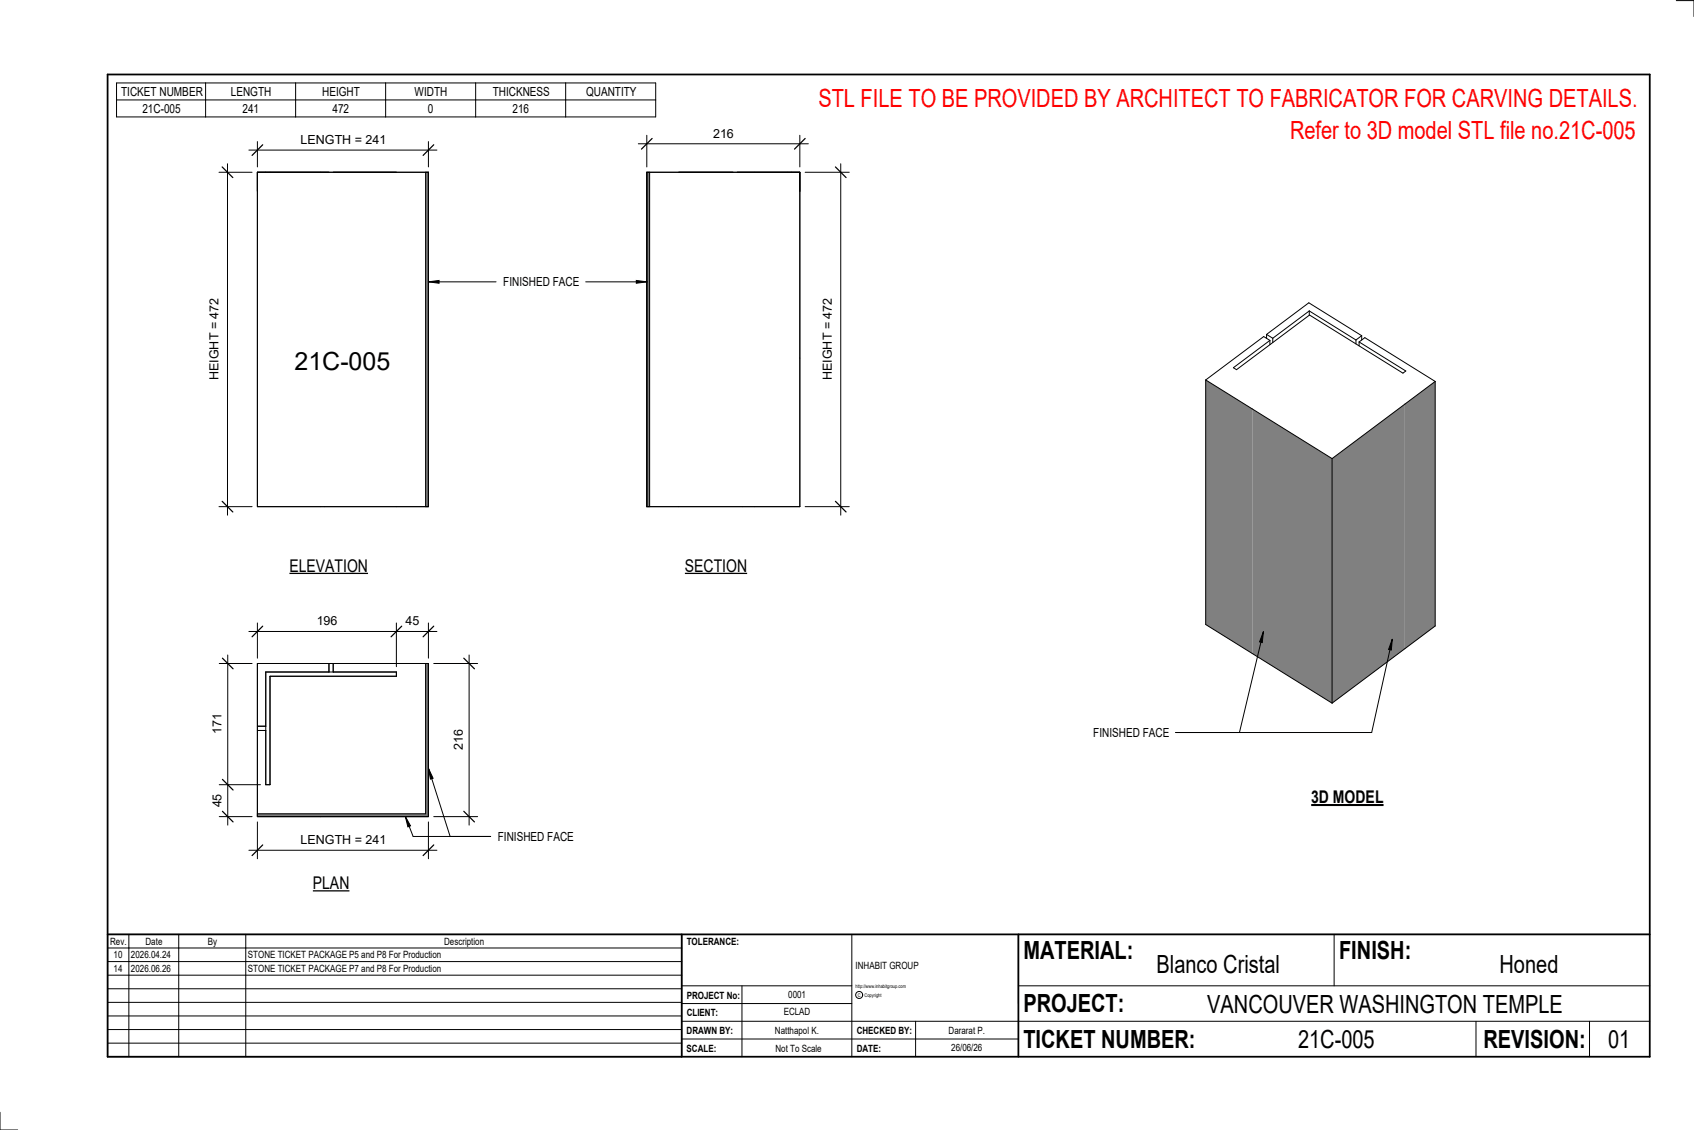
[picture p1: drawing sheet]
<svg xmlns="http://www.w3.org/2000/svg" width="914mm" height="610mm" viewBox="0 0 914 610" stroke-linecap="round" stroke-linejoin="round" font-family="sans-serif">
<g fill="#808080">
<path d="M758 218l17-12v132l-17 12z"/>
<path d="M719 247l39-29v132l-39 29z"/>
<path d="M676 221l43 26v132l-43-26z"/>
<path d="M651 205l25 16v132l-25-16z"/>
</g>
<g fill="none" stroke="#000" stroke-width=".54">
<path d="M707 168l-20 14M707 168l25 15M707 168v2M707 170l-40 29-1-1 19-14M707 170l50 31 2-1-25-16M684 180l22-17 29 18M684 180l3 2M684 180v3M685 184v2M685 184l-3-2-31 23M687 182v3M732 183v3"/>
<path d="M734 184l3-2 38 24M734 184v3M735 181l-3 2M735 181v2M651 205v132l68 42M651 205l68 42M775 206v132l-56 41M775 206l-56 41M719 247v132"/>
</g>
<path d="M349 93h2v180h-2z" fill="#7c7c7c"/>
<path d="M349 93h83v180h-83zM351 93v180" fill="none" stroke="#000" stroke-width=".54"/>
<path d="M230 93h1v180h-1z" fill="#7c7c7c"/>
<path d="M139 93h92v180h-92zM230 93v180" fill="none" stroke="#000" stroke-width=".54"/>
<path d="M139 439h91v-81h1v83h-92z" fill="#7c7c7c"/>
<path d="M345 78h91M349 73v17M432 73v17M139 358h92v83h-92zM178 358v5M180 358v5M230 358v81h-91M143 363h71v2h-68v58h-3zM139 392h4M139 394h4" fill="none" stroke="#000" stroke-width=".54"/>
<path d="M352 75l-6 5M435 75l-6 5" fill="none" stroke="#000" stroke-width=".67"/>
<path d="M385 68h11v8h-11z" fill="#fff"/>
<path d="M435 93h23M454 88v190M435 273h23" fill="none" stroke="#000" stroke-width=".54"/>
<path d="M451 90l6 6M451 270l6 6" fill="none" stroke="#000" stroke-width=".67"/>
<g fill="#fff">
<path d="M443 161h8v44h-8z"/>
<path d="M159 188h52v15h-52z"/>
</g>
<path d="M139 76v14M231 76v14M134 81h102" fill="none" stroke="#000" stroke-width=".54"/>
<path d="M142 78l-6 6M234 78l-6 6" fill="none" stroke="#000" stroke-width=".67"/>
<path d="M162 72h46v7h-46z" fill="#fff"/>
<path d="M118 93h18M123 88v190M118 273h18" fill="none" stroke="#000" stroke-width=".54"/>
<path d="M120 90l6 6M120 270l6 6" fill="none" stroke="#000" stroke-width=".67"/>
<path d="M112 161h8v44h-8z" fill="#fff"/>
<path d="M139 336v19M214 336v24M231 336v19M134 341h102" fill="none" stroke="#000" stroke-width=".54"/>
<path d="M142 338l-6 6M217 338l-6 6M234 338l-6 6" fill="none" stroke="#000" stroke-width=".67"/>
<g fill="#fff">
<path d="M171 331h11v8h-11z"/>
<path d="M219 331h7v8h-7z"/>
</g>
<path d="M134 459h102M139 443v20M231 443v20" fill="none" stroke="#000" stroke-width=".54"/>
<path d="M142 456l-6 6M234 456l-6 6" fill="none" stroke="#000" stroke-width=".67"/>
<path d="M162 449h46v8h-46z" fill="#fff"/>
<path d="M234 358h24M253 353v92M234 441h24" fill="none" stroke="#000" stroke-width=".54"/>
<path d="M250 355l6 6M250 438l6 5" fill="none" stroke="#000" stroke-width=".67"/>
<path d="M244 394h7v11h-7z" fill="#fff"/>
<path d="M118 358h18M123 353v92M118 423h23M118 441h18" fill="none" stroke="#000" stroke-width=".54"/>
<path d="M120 355l6 6M120 420l6 6M120 438l6 5" fill="none" stroke="#000" stroke-width=".67"/>
<g fill="#fff">
<path d="M114 428h7v8h-7z"/>
<path d="M114 385h7v11h-7z"/>
</g>
<g fill="none" stroke="#000" stroke-width=".54">
<path d="M905 0h9v9M460 504v66M720 504v28M891 504h-341v37M368 532h92M401 532v38M550 532h341M368 551h523M368 541h92M494 551v19M797 551v19M858 551v19"/>
<path d="M368 561h182M0 600v10h10"/>
<circle cx="464" cy="537" r="1.9"/>
</g>
<path d="M58 40h833v530h-833zM58 504h833M368 504v66M550 504v66" fill="none" stroke="#000" stroke-width=".96"/>
<g fill="#fff">
<path d="M652 534h192v15h-192z"/>
<path d="M513 562h17v6h-17z"/>
<path d="M425 533h10v6h-10z"/>
<path d="M423 543h15v6h-15z"/>
<path d="M418 553h24v6h-24z"/>
<path d="M624 513h68v15h-68z"/>
<path d="M809 513h33v15h-33z"/>
<path d="M512 553h20v6h-20z"/>
<path d="M701 553h41v15h-41z"/>
<path d="M442 45h443v16h-443z"/>
<path d="M868 553h12v15h-12z"/>
<path d="M61 512h5v6h-5z"/>
<path d="M61 520h5v6h-5z"/>
</g>
<path d="M58 504h310v66h-310zM58 519h310M58 511h310M70 504v66M96 504v66M133 504v66M58 533h310M58 526h310M58 555h310M58 548h310M58 541h310M58 563h310" fill="none" stroke="#000" stroke-width=".54"/>
<path d="M156 300h43v10h-43z" fill="#fff"/>
<path d="M156 309h43" fill="none" stroke="#000" stroke-width=".69" stroke-linecap="butt"/>
<path d="M169 471h20v11h-20z" fill="#fff"/>
<path d="M169 481h20" fill="none" stroke="#000" stroke-width=".69" stroke-linecap="butt"/>
<path d="M708 424h39v12h-39z" fill="#fff"/>
<path d="M708 434h39" fill="none" stroke="#000" stroke-width="1.1" stroke-linecap="butt"/>
<path d="M696 63h189v15h-189z" fill="#fff"/>
<path d="M231 152l6-1v2zM343 151l6 1-6 1z" fill="#000"/>
<path d="M231 152l6-1v2zM231 152h37M316 152h33M343 151l6 1-6 1z" fill="none" stroke="#000" stroke-width=".54"/>
<path d="M272 148h40v8h-40z" fill="#fff"/>
<path d="M682 341l-1 6-1-1zM682 341l-13 54M752 345l-1 6-1-1zM752 345l-12 50h-105" fill="none" stroke="#000" stroke-width=".54"/>
<path d="M682 341l-1 6-1-1zM752 345l-1 6-1-1z" fill="#000"/>
<g fill="#fff">
<path d="M590 391h41v8h-41z"/>
<path d="M370 300h33v10h-33z"/>
</g>
<path d="M370 309h33" fill="none" stroke="#000" stroke-width=".69" stroke-linecap="butt"/>
<path d="M63 45h291v18h-291zM63 54h291M111 45v18M160 45v18M208 45v18M257 45v18M305 45v18M231 415l3 5h-2zM231 415l12 36M219 440l3 6h-2zM219 440l4 11h42" fill="none" stroke="#000" stroke-width=".54"/>
<path d="M231 415l3 5h-2zM219 440l3 6h-2z" fill="#000"/>
<path d="M269 448h40v7h-40z" fill="#fff"/>
<g font-size="13.5" fill="#f00">
<text x="442" y="58">STL FILE TO BE PROVIDED BY ARCHITECT TO FABRICATOR FOR CARVING DETAILS.</text>
<text x="696" y="75">Refer to 3D model STL file no.21C-005</text>
</g>
<g font-size="13.5">
<text x="159" y="200">21C-005</text>
<text x="552" y="517">MATERIAL:</text>
<text x="723" y="517">FINISH:</text>
<text x="624" y="525">Blanco Cristal</text>
<text x="809" y="525">Honed</text>
<text x="552" y="546">PROJECT:</text>
<text x="652" y="546">VANCOUVER WASHINGTON TEMPLE</text>
<text x="552" y="565">TICKET NUMBER:</text>
<text x="701" y="565">21C-005</text>
<text x="801" y="565">REVISION:</text>
<text x="868" y="565">01</text>
</g>
<g font-size="9.4">
<text x="156" y="308">ELEVATION</text>
<text x="370" y="308">SECTION</text>
<text x="708" y="433">3D MODEL</text>
<text x="169" y="480">PLAN</text>
</g>
<g font-size="6.7">
<text x="65" y="52">TICKET NUMBER</text>
<text x="125" y="52">LENGTH</text>
<text x="174" y="52">HEIGHT</text>
<text x="224" y="52">WIDTH</text>
<text x="266" y="52">THICKNESS</text>
<text x="316" y="52">QUANTITY</text>
<text x="77" y="61">21C-005</text>
<text x="131" y="61">241</text>
<text x="179" y="61">472</text>
<text x="231" y="61">0</text>
<text x="277" y="61">216</text>
<text x="162" y="78">LENGTH = 241</text>
<text x="385" y="74">216</text>
<text x="272" y="154">FINISHED FACE</text>
<text x="118" y="205" transform="rotate(-90 118 205)">HEIGHT = 472</text>
<text x="449" y="205" transform="rotate(-90 449 205)">HEIGHT = 472</text>
<text x="171" y="337">196</text>
<text x="219" y="337">45</text>
<text x="120" y="396" transform="rotate(-90 120 396)">171</text>
<text x="590" y="398">FINISHED FACE</text>
<text x="250" y="405" transform="rotate(-90 250 405)">216</text>
<text x="120" y="436" transform="rotate(-90 120 436)">45</text>
<text x="162" y="455">LENGTH = 241</text>
<text x="269" y="454">FINISHED FACE</text>
</g>
<g font-size="5.4">
<text x="59" y="510">Rev.</text>
<text x="79" y="510">Date</text>
<text x="112" y="510">By</text>
<text x="240" y="510">Description</text>
<text x="371" y="510">TOLERANCE:</text>
<text x="61" y="517">10</text>
<text x="71" y="517">2026.04.24</text>
<text x="134" y="517">STONE TICKET PACKAGE P5 and P8 For Production</text>
<text x="61" y="525">14</text>
<text x="71" y="524">2026.06.26</text>
<text x="134" y="524">STONE TICKET PACKAGE P7 and P8 For Production</text>
<text x="462" y="523">INHABIT GROUP</text>
<text x="371" y="539">PROJECT No:</text>
<text x="425" y="538">0001</text>
<text x="371" y="548">CLIENT:</text>
<text x="423" y="548">ECLAD</text>
<text x="371" y="558">DRAWN BY:</text>
<text x="418" y="558">Natthapol K.</text>
<text x="462" y="558">CHECKED BY:</text>
<text x="512" y="558">Dararat P.</text>
<text x="371" y="567">SCALE:</text>
<text x="419" y="567">Not To Scale</text>
<text x="462" y="567">DATE:</text>
<text x="513" y="567">26/06/26</text>
</g>
<g font-size="2.7">
<text x="462" y="533">http://www.inhabitgroup.com</text>
<text x="463" y="538">C</text>
<text x="467" y="538">Copyright</text>
</g>
</svg>
